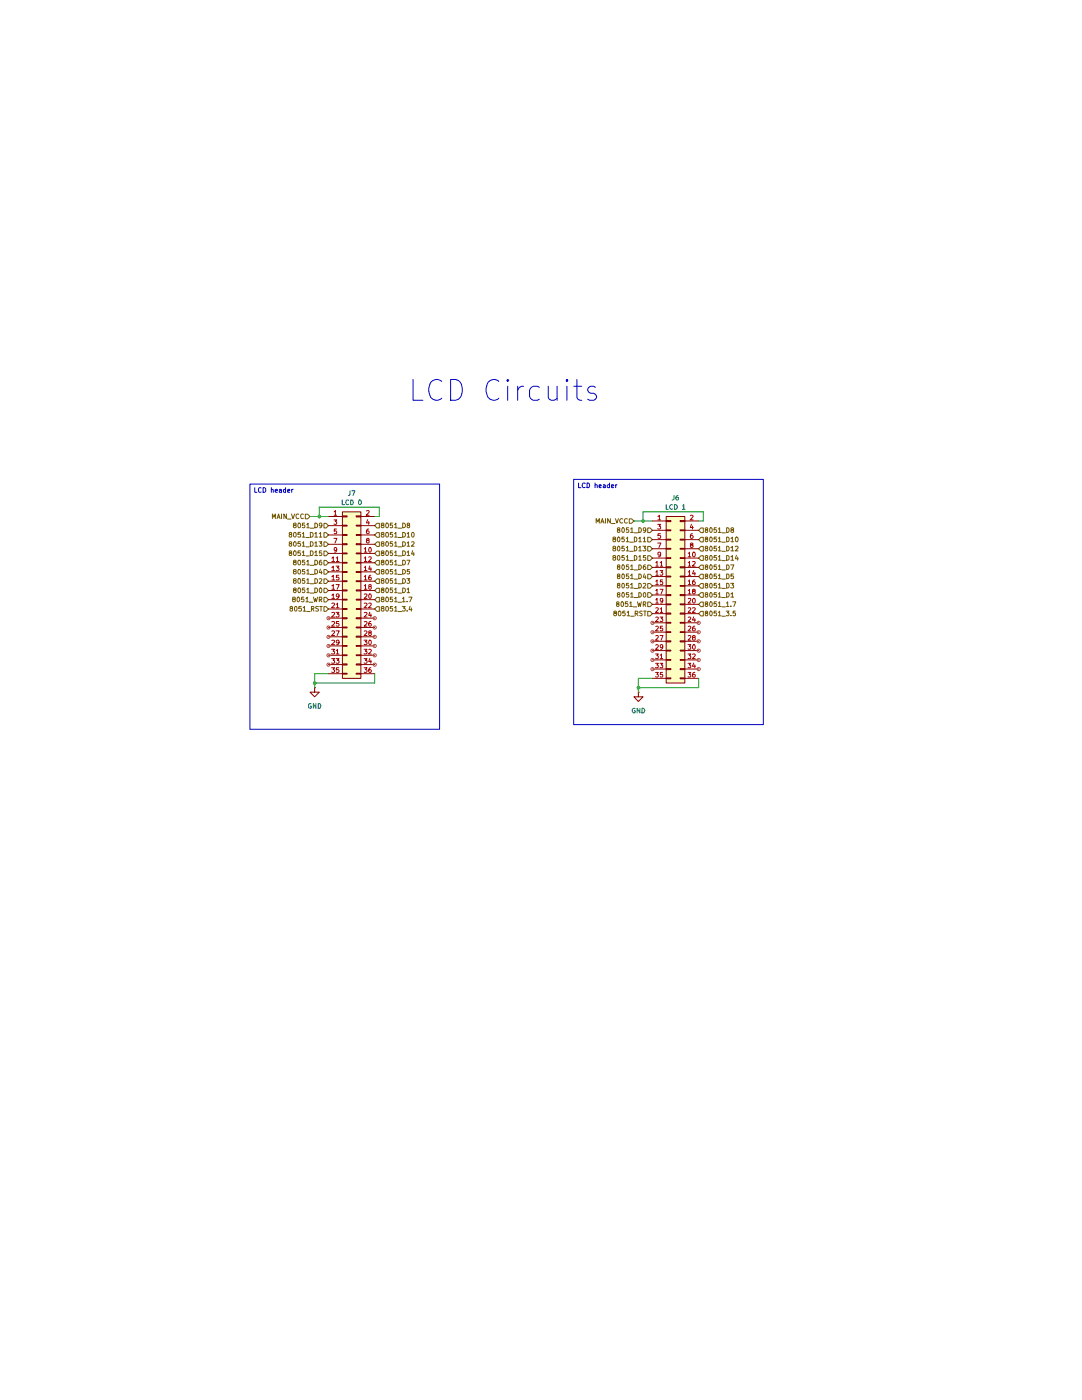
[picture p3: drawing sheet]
(kicad_sch
 (version 20250114)
 (generator "eeschema")
 (generator_version "9.0")
 (paper "A4")
 (lib_symbols
  (symbol "Connector_Generic:Conn_02x18_Odd_Even"
   (pin_names
    (offset 1.016) (hide yes)) (exclude_from_sim no) (in_bom yes) (on_board yes)
   (property "Reference" "J" (at 1.27 22.86 0) (effects (font (size 1.27 1.27))))
   (property "Value" "Conn_02x18_Odd_Even" (at 1.27 -25.4 0) (effects (font (size 1.27 1.27))))
   (property "Footprint" "" (at 0 0 0) (effects (font (size 1.27 1.27)) (hide yes)))
   (property "Datasheet" "~" (at 0 0 0) (effects (font (size 1.27 1.27)) (hide yes)))
   (property "Description" "Generic connector, double row, 02x18, odd/even pin numbering scheme (row 1 odd numbers, row 2 even numbers), script generated (kicad-library-utils/schlib/autogen/connector/)" (at 0 0 0) (effects (font (size 1.27 1.27)) (hide yes)))
   (symbol "Conn_02x18_Odd_Even_1_1"
    (rectangle (start -1.27 21.59) (end 3.81 -24.13) (stroke (width 0.254) (type default)) (fill (type background)))
    (rectangle (start -1.27 20.447) (end 0 20.193) (stroke (width 0.1524) (type default)) (fill (type none)))
    (rectangle (start -1.27 17.907) (end 0 17.653) (stroke (width 0.1524) (type default)) (fill (type none)))
    (rectangle (start -1.27 15.367) (end 0 15.113) (stroke (width 0.1524) (type default)) (fill (type none)))
    (rectangle (start -1.27 12.827) (end 0 12.573) (stroke (width 0.1524) (type default)) (fill (type none)))
    (rectangle (start -1.27 10.287) (end 0 10.033) (stroke (width 0.1524) (type default)) (fill (type none)))
    (rectangle (start -1.27 7.747) (end 0 7.493) (stroke (width 0.1524) (type default)) (fill (type none)))
    (rectangle (start -1.27 5.207) (end 0 4.953) (stroke (width 0.1524) (type default)) (fill (type none)))
    (rectangle (start -1.27 2.667) (end 0 2.413) (stroke (width 0.1524) (type default)) (fill (type none)))
    (rectangle (start -1.27 0.127) (end 0 -0.127) (stroke (width 0.1524) (type default)) (fill (type none)))
    (rectangle (start -1.27 -2.413) (end 0 -2.667) (stroke (width 0.1524) (type default)) (fill (type none)))
    (rectangle (start -1.27 -4.953) (end 0 -5.207) (stroke (width 0.1524) (type default)) (fill (type none)))
    (rectangle (start -1.27 -7.493) (end 0 -7.747) (stroke (width 0.1524) (type default)) (fill (type none)))
    (rectangle (start -1.27 -10.033) (end 0 -10.287) (stroke (width 0.1524) (type default)) (fill (type none)))
    (rectangle (start -1.27 -12.573) (end 0 -12.827) (stroke (width 0.1524) (type default)) (fill (type none)))
    (rectangle (start -1.27 -15.113) (end 0 -15.367) (stroke (width 0.1524) (type default)) (fill (type none)))
    (rectangle (start -1.27 -17.653) (end 0 -17.907) (stroke (width 0.1524) (type default)) (fill (type none)))
    (rectangle (start -1.27 -20.193) (end 0 -20.447) (stroke (width 0.1524) (type default)) (fill (type none)))
    (rectangle (start -1.27 -22.733) (end 0 -22.987) (stroke (width 0.1524) (type default)) (fill (type none)))
    (rectangle (start 3.81 20.447) (end 2.54 20.193) (stroke (width 0.1524) (type default)) (fill (type none)))
    (rectangle (start 3.81 17.907) (end 2.54 17.653) (stroke (width 0.1524) (type default)) (fill (type none)))
    (rectangle (start 3.81 15.367) (end 2.54 15.113) (stroke (width 0.1524) (type default)) (fill (type none)))
    (rectangle (start 3.81 12.827) (end 2.54 12.573) (stroke (width 0.1524) (type default)) (fill (type none)))
    (rectangle (start 3.81 10.287) (end 2.54 10.033) (stroke (width 0.1524) (type default)) (fill (type none)))
    (rectangle (start 3.81 7.747) (end 2.54 7.493) (stroke (width 0.1524) (type default)) (fill (type none)))
    (rectangle (start 3.81 5.207) (end 2.54 4.953) (stroke (width 0.1524) (type default)) (fill (type none)))
    (rectangle (start 3.81 2.667) (end 2.54 2.413) (stroke (width 0.1524) (type default)) (fill (type none)))
    (rectangle (start 3.81 0.127) (end 2.54 -0.127) (stroke (width 0.1524) (type default)) (fill (type none)))
    (rectangle (start 3.81 -2.413) (end 2.54 -2.667) (stroke (width 0.1524) (type default)) (fill (type none)))
    (rectangle (start 3.81 -4.953) (end 2.54 -5.207) (stroke (width 0.1524) (type default)) (fill (type none)))
    (rectangle (start 3.81 -7.493) (end 2.54 -7.747) (stroke (width 0.1524) (type default)) (fill (type none)))
    (rectangle (start 3.81 -10.033) (end 2.54 -10.287) (stroke (width 0.1524) (type default)) (fill (type none)))
    (rectangle (start 3.81 -12.573) (end 2.54 -12.827) (stroke (width 0.1524) (type default)) (fill (type none)))
    (rectangle (start 3.81 -15.113) (end 2.54 -15.367) (stroke (width 0.1524) (type default)) (fill (type none)))
    (rectangle (start 3.81 -17.653) (end 2.54 -17.907) (stroke (width 0.1524) (type default)) (fill (type none)))
    (rectangle (start 3.81 -20.193) (end 2.54 -20.447) (stroke (width 0.1524) (type default)) (fill (type none)))
    (rectangle (start 3.81 -22.733) (end 2.54 -22.987) (stroke (width 0.1524) (type default)) (fill (type none)))
    (pin passive line (at -5.08 20.32 0) (length 3.81) (name "Pin_1" (effects (font (size 1.27 1.27)))) (number "1" (effects (font (size 1.27 1.27)))))
    (pin passive line (at -5.08 17.78 0) (length 3.81) (name "Pin_3" (effects (font (size 1.27 1.27)))) (number "3" (effects (font (size 1.27 1.27)))))
    (pin passive line (at -5.08 15.24 0) (length 3.81) (name "Pin_5" (effects (font (size 1.27 1.27)))) (number "5" (effects (font (size 1.27 1.27)))))
    (pin passive line (at -5.08 12.7 0) (length 3.81) (name "Pin_7" (effects (font (size 1.27 1.27)))) (number "7" (effects (font (size 1.27 1.27)))))
    (pin passive line (at -5.08 10.16 0) (length 3.81) (name "Pin_9" (effects (font (size 1.27 1.27)))) (number "9" (effects (font (size 1.27 1.27)))))
    (pin passive line (at -5.08 7.62 0) (length 3.81) (name "Pin_11" (effects (font (size 1.27 1.27)))) (number "11" (effects (font (size 1.27 1.27)))))
    (pin passive line (at -5.08 5.08 0) (length 3.81) (name "Pin_13" (effects (font (size 1.27 1.27)))) (number "13" (effects (font (size 1.27 1.27)))))
    (pin passive line (at -5.08 2.54 0) (length 3.81) (name "Pin_15" (effects (font (size 1.27 1.27)))) (number "15" (effects (font (size 1.27 1.27)))))
    (pin passive line (at -5.08 0 0) (length 3.81) (name "Pin_17" (effects (font (size 1.27 1.27)))) (number "17" (effects (font (size 1.27 1.27)))))
    (pin passive line (at -5.08 -2.54 0) (length 3.81) (name "Pin_19" (effects (font (size 1.27 1.27)))) (number "19" (effects (font (size 1.27 1.27)))))
    (pin passive line (at -5.08 -5.08 0) (length 3.81) (name "Pin_21" (effects (font (size 1.27 1.27)))) (number "21" (effects (font (size 1.27 1.27)))))
    (pin passive line (at -5.08 -7.62 0) (length 3.81) (name "Pin_23" (effects (font (size 1.27 1.27)))) (number "23" (effects (font (size 1.27 1.27)))))
    (pin passive line (at -5.08 -10.16 0) (length 3.81) (name "Pin_25" (effects (font (size 1.27 1.27)))) (number "25" (effects (font (size 1.27 1.27)))))
    (pin passive line (at -5.08 -12.7 0) (length 3.81) (name "Pin_27" (effects (font (size 1.27 1.27)))) (number "27" (effects (font (size 1.27 1.27)))))
    (pin passive line (at -5.08 -15.24 0) (length 3.81) (name "Pin_29" (effects (font (size 1.27 1.27)))) (number "29" (effects (font (size 1.27 1.27)))))
    (pin passive line (at -5.08 -17.78 0) (length 3.81) (name "Pin_31" (effects (font (size 1.27 1.27)))) (number "31" (effects (font (size 1.27 1.27)))))
    (pin passive line (at -5.08 -20.32 0) (length 3.81) (name "Pin_33" (effects (font (size 1.27 1.27)))) (number "33" (effects (font (size 1.27 1.27)))))
    (pin passive line (at -5.08 -22.86 0) (length 3.81) (name "Pin_35" (effects (font (size 1.27 1.27)))) (number "35" (effects (font (size 1.27 1.27)))))
    (pin passive line (at 7.62 20.32 180) (length 3.81) (name "Pin_2" (effects (font (size 1.27 1.27)))) (number "2" (effects (font (size 1.27 1.27)))))
    (pin passive line (at 7.62 17.78 180) (length 3.81) (name "Pin_4" (effects (font (size 1.27 1.27)))) (number "4" (effects (font (size 1.27 1.27)))))
    (pin passive line (at 7.62 15.24 180) (length 3.81) (name "Pin_6" (effects (font (size 1.27 1.27)))) (number "6" (effects (font (size 1.27 1.27)))))
    (pin passive line (at 7.62 12.7 180) (length 3.81) (name "Pin_8" (effects (font (size 1.27 1.27)))) (number "8" (effects (font (size 1.27 1.27)))))
    (pin passive line (at 7.62 10.16 180) (length 3.81) (name "Pin_10" (effects (font (size 1.27 1.27)))) (number "10" (effects (font (size 1.27 1.27)))))
    (pin passive line (at 7.62 7.62 180) (length 3.81) (name "Pin_12" (effects (font (size 1.27 1.27)))) (number "12" (effects (font (size 1.27 1.27)))))
    (pin passive line (at 7.62 5.08 180) (length 3.81) (name "Pin_14" (effects (font (size 1.27 1.27)))) (number "14" (effects (font (size 1.27 1.27)))))
    (pin passive line (at 7.62 2.54 180) (length 3.81) (name "Pin_16" (effects (font (size 1.27 1.27)))) (number "16" (effects (font (size 1.27 1.27)))))
    (pin passive line (at 7.62 0 180) (length 3.81) (name "Pin_18" (effects (font (size 1.27 1.27)))) (number "18" (effects (font (size 1.27 1.27)))))
    (pin passive line (at 7.62 -2.54 180) (length 3.81) (name "Pin_20" (effects (font (size 1.27 1.27)))) (number "20" (effects (font (size 1.27 1.27)))))
    (pin passive line (at 7.62 -5.08 180) (length 3.81) (name "Pin_22" (effects (font (size 1.27 1.27)))) (number "22" (effects (font (size 1.27 1.27)))))
    (pin passive line (at 7.62 -7.62 180) (length 3.81) (name "Pin_24" (effects (font (size 1.27 1.27)))) (number "24" (effects (font (size 1.27 1.27)))))
    (pin passive line (at 7.62 -10.16 180) (length 3.81) (name "Pin_26" (effects (font (size 1.27 1.27)))) (number "26" (effects (font (size 1.27 1.27)))))
    (pin passive line (at 7.62 -12.7 180) (length 3.81) (name "Pin_28" (effects (font (size 1.27 1.27)))) (number "28" (effects (font (size 1.27 1.27)))))
    (pin passive line (at 7.62 -15.24 180) (length 3.81) (name "Pin_30" (effects (font (size 1.27 1.27)))) (number "30" (effects (font (size 1.27 1.27)))))
    (pin passive line (at 7.62 -17.78 180) (length 3.81) (name "Pin_32" (effects (font (size 1.27 1.27)))) (number "32" (effects (font (size 1.27 1.27)))))
    (pin passive line (at 7.62 -20.32 180) (length 3.81) (name "Pin_34" (effects (font (size 1.27 1.27)))) (number "34" (effects (font (size 1.27 1.27)))))
    (pin passive line (at 7.62 -22.86 180) (length 3.81) (name "Pin_36" (effects (font (size 1.27 1.27)))) (number "36" (effects (font (size 1.27 1.27))))))
   (embedded_fonts no))
  (symbol "power:GND"
   (power)
   (pin_numbers (hide yes))
   (pin_names
    (offset 0) (hide yes)) (exclude_from_sim no) (in_bom yes) (on_board yes)
   (property "Reference" "#PWR" (at 0 -6.35 0) (effects (font (size 1.27 1.27)) (hide yes)))
   (property "Value" "GND" (at 0 -3.81 0) (effects (font (size 1.27 1.27))))
   (property "Footprint" "" (at 0 0 0) (effects (font (size 1.27 1.27)) (hide yes)))
   (property "Datasheet" "" (at 0 0 0) (effects (font (size 1.27 1.27)) (hide yes)))
   (property "Description" "Power symbol creates a global label with name \"GND\" , ground" (at 0 0 0) (effects (font (size 1.27 1.27)) (hide yes)))
   (symbol "GND_0_1"
    (polyline (pts (xy 0 0) (xy 0 -1.27) (xy 1.27 -1.27) (xy 0 -2.54) (xy -1.27 -1.27) (xy 0 -1.27)) (stroke (width 0) (type default)) (fill (type none))))
   (symbol "GND_1_1"
    (pin power_in line (at 0 0 270) (length 0) (name "~" (effects (font (size 1.27 1.27)))) (number "1" (effects (font (size 1.27 1.27))))))
   (embedded_fonts no)))
 (text "LCD Circuits\n"
  (exclude_from_sim no)
  (at 138.43 20.32 0)
  (effects (font (size 5.6896 5.6896))))
 (text_box "LCD header\n"
  (exclude_from_sim no)
  (at 157.48 44.45 0)
  (size 52.07 67.31)
  (margins 0.9525 0.9525 0.9525 0.9525)
  (stroke (width 0) (type solid))
  (fill (type none))
  (effects (font (size 1.27 1.27)) (justify left top)))
 (text_box "LCD header\n"
  (exclude_from_sim no)
  (at 68.58 45.72 0)
  (size 52.07 67.31)
  (margins 0.9525 0.9525 0.9525 0.9525)
  (stroke (width 0) (type solid))
  (fill (type none))
  (effects (font (size 1.27 1.27)) (justify left top)))
 (junction
  (at 175.26 101.6)
  (diameter 0)
  (color 0 0 0 0))
 (junction
  (at 87.63 54.61)
  (diameter 0)
  (color 0 0 0 0))
 (junction
  (at 176.53 55.88)
  (diameter 0)
  (color 0 0 0 0))
 (junction
  (at 86.36 100.33)
  (diameter 0)
  (color 0 0 0 0))
 (wire
  (pts (xy 179.07 99.06) (xy 175.26 99.06))
  (stroke (width 0) (type default)))
 (wire
  (pts (xy 104.14 52.07) (xy 87.63 52.07))
  (stroke (width 0) (type default)))
 (wire
  (pts (xy 173.99 55.88) (xy 176.53 55.88))
  (stroke (width 0) (type default)))
 (wire
  (pts (xy 86.36 101.6) (xy 86.36 100.33))
  (stroke (width 0) (type default)))
 (wire
  (pts (xy 87.63 54.61) (xy 90.17 54.61))
  (stroke (width 0) (type default)))
 (wire
  (pts (xy 176.53 53.34) (xy 176.53 55.88))
  (stroke (width 0) (type default)))
 (wire
  (pts (xy 191.77 99.06) (xy 191.77 101.6))
  (stroke (width 0) (type default)))
 (wire
  (pts (xy 193.04 55.88) (xy 191.77 55.88))
  (stroke (width 0) (type default)))
 (wire
  (pts (xy 102.87 97.79) (xy 102.87 100.33))
  (stroke (width 0) (type default)))
 (wire
  (pts (xy 87.63 52.07) (xy 87.63 54.61))
  (stroke (width 0) (type default)))
 (wire
  (pts (xy 175.26 101.6) (xy 191.77 101.6))
  (stroke (width 0) (type default)))
 (wire
  (pts (xy 193.04 55.88) (xy 193.04 53.34))
  (stroke (width 0) (type default)))
 (wire
  (pts (xy 104.14 54.61) (xy 102.87 54.61))
  (stroke (width 0) (type default)))
 (wire
  (pts (xy 104.14 54.61) (xy 104.14 52.07))
  (stroke (width 0) (type default)))
 (wire
  (pts (xy 175.26 99.06) (xy 175.26 101.6))
  (stroke (width 0) (type default)))
 (wire
  (pts (xy 193.04 53.34) (xy 176.53 53.34))
  (stroke (width 0) (type default)))
 (wire
  (pts (xy 90.17 97.79) (xy 86.36 97.79))
  (stroke (width 0) (type default)))
 (wire
  (pts (xy 85.09 54.61) (xy 87.63 54.61))
  (stroke (width 0) (type default)))
 (wire
  (pts (xy 176.53 55.88) (xy 179.07 55.88))
  (stroke (width 0) (type default)))
 (wire
  (pts (xy 86.36 97.79) (xy 86.36 100.33))
  (stroke (width 0) (type default)))
 (wire
  (pts (xy 175.26 102.87) (xy 175.26 101.6))
  (stroke (width 0) (type default)))
 (wire
  (pts (xy 86.36 100.33) (xy 102.87 100.33))
  (stroke (width 0) (type default)))
 (hierarchical_label "8051_D7"
  (shape input)
  (at 102.87 67.31 0)
  (effects (font (size 1.27 1.27)) (justify left)))
 (hierarchical_label "8051_D7"
  (shape input)
  (at 191.77 68.58 0)
  (effects (font (size 1.27 1.27)) (justify left)))
 (hierarchical_label "8051_D6"
  (shape input)
  (at 90.17 67.31 180)
  (effects (font (size 1.27 1.27)) (justify right)))
 (hierarchical_label "8051_D1"
  (shape input)
  (at 191.77 76.2 0)
  (effects (font (size 1.27 1.27)) (justify left)))
 (hierarchical_label "8051_RST"
  (shape input)
  (at 90.17 80.01 180)
  (effects (font (size 1.27 1.27)) (justify right)))
 (hierarchical_label "8051_D0"
  (shape input)
  (at 90.17 74.93 180)
  (effects (font (size 1.27 1.27)) (justify right)))
 (hierarchical_label "8051_D6"
  (shape input)
  (at 179.07 68.58 180)
  (effects (font (size 1.27 1.27)) (justify right)))
 (hierarchical_label "8051_3.5"
  (shape input)
  (at 191.77 81.28 0)
  (effects (font (size 1.27 1.27)) (justify left)))
 (hierarchical_label "8051_WR"
  (shape input)
  (at 179.07 78.74 180)
  (effects (font (size 1.27 1.27)) (justify right)))
 (hierarchical_label "8051_D11"
  (shape input)
  (at 179.07 60.96 180)
  (effects (font (size 1.27 1.27)) (justify right)))
 (hierarchical_label "8051_D10"
  (shape input)
  (at 102.87 59.69 0)
  (effects (font (size 1.27 1.27)) (justify left)))
 (hierarchical_label "8051_WR"
  (shape input)
  (at 90.17 77.47 180)
  (effects (font (size 1.27 1.27)) (justify right)))
 (hierarchical_label "8051_D1"
  (shape input)
  (at 102.87 74.93 0)
  (effects (font (size 1.27 1.27)) (justify left)))
 (hierarchical_label "8051_RST"
  (shape input)
  (at 179.07 81.28 180)
  (effects (font (size 1.27 1.27)) (justify right)))
 (hierarchical_label "8051_D9"
  (shape input)
  (at 90.17 57.15 180)
  (effects (font (size 1.27 1.27)) (justify right)))
 (hierarchical_label "8051_D12"
  (shape input)
  (at 191.77 63.5 0)
  (effects (font (size 1.27 1.27)) (justify left)))
 (hierarchical_label "8051_D14"
  (shape input)
  (at 102.87 64.77 0)
  (effects (font (size 1.27 1.27)) (justify left)))
 (hierarchical_label "8051_1.7"
  (shape input)
  (at 102.87 77.47 0)
  (effects (font (size 1.27 1.27)) (justify left)))
 (hierarchical_label "8051_D4"
  (shape input)
  (at 90.17 69.85 180)
  (effects (font (size 1.27 1.27)) (justify right)))
 (hierarchical_label "8051_D14"
  (shape input)
  (at 191.77 66.04 0)
  (effects (font (size 1.27 1.27)) (justify left)))
 (hierarchical_label "8051_D15"
  (shape input)
  (at 179.07 66.04 180)
  (effects (font (size 1.27 1.27)) (justify right)))
 (hierarchical_label "8051_D5"
  (shape input)
  (at 102.87 69.85 0)
  (effects (font (size 1.27 1.27)) (justify left)))
 (hierarchical_label "8051_D5"
  (shape input)
  (at 191.77 71.12 0)
  (effects (font (size 1.27 1.27)) (justify left)))
 (hierarchical_label "MAIN_VCC"
  (shape input)
  (at 173.99 55.88 180)
  (effects (font (size 1.27 1.27)) (justify right)))
 (hierarchical_label "8051_D8"
  (shape input)
  (at 102.87 57.15 0)
  (effects (font (size 1.27 1.27)) (justify left)))
 (hierarchical_label "8051_D13"
  (shape input)
  (at 179.07 63.5 180)
  (effects (font (size 1.27 1.27)) (justify right)))
 (hierarchical_label "8051_D12"
  (shape input)
  (at 102.87 62.23 0)
  (effects (font (size 1.27 1.27)) (justify left)))
 (hierarchical_label "8051_D11"
  (shape input)
  (at 90.17 59.69 180)
  (effects (font (size 1.27 1.27)) (justify right)))
 (hierarchical_label "8051_D15"
  (shape input)
  (at 90.17 64.77 180)
  (effects (font (size 1.27 1.27)) (justify right)))
 (hierarchical_label "8051_D4"
  (shape input)
  (at 179.07 71.12 180)
  (effects (font (size 1.27 1.27)) (justify right)))
 (hierarchical_label "8051_D10"
  (shape input)
  (at 191.77 60.96 0)
  (effects (font (size 1.27 1.27)) (justify left)))
 (hierarchical_label "8051_D3"
  (shape input)
  (at 191.77 73.66 0)
  (effects (font (size 1.27 1.27)) (justify left)))
 (hierarchical_label "MAIN_VCC"
  (shape input)
  (at 85.09 54.61 180)
  (effects (font (size 1.27 1.27)) (justify right)))
 (hierarchical_label "8051_D2"
  (shape input)
  (at 90.17 72.39 180)
  (effects (font (size 1.27 1.27)) (justify right)))
 (hierarchical_label "8051_D2"
  (shape input)
  (at 179.07 73.66 180)
  (effects (font (size 1.27 1.27)) (justify right)))
 (hierarchical_label "8051_D13"
  (shape input)
  (at 90.17 62.23 180)
  (effects (font (size 1.27 1.27)) (justify right)))
 (hierarchical_label "8051_3.4"
  (shape input)
  (at 102.87 80.01 0)
  (effects (font (size 1.27 1.27)) (justify left)))
 (hierarchical_label "8051_1.7"
  (shape input)
  (at 191.77 78.74 0)
  (effects (font (size 1.27 1.27)) (justify left)))
 (hierarchical_label "8051_D3"
  (shape input)
  (at 102.87 72.39 0)
  (effects (font (size 1.27 1.27)) (justify left)))
 (hierarchical_label "8051_D0"
  (shape input)
  (at 179.07 76.2 180)
  (effects (font (size 1.27 1.27)) (justify right)))
 (hierarchical_label "8051_D9"
  (shape input)
  (at 179.07 58.42 180)
  (effects (font (size 1.27 1.27)) (justify right)))
 (hierarchical_label "8051_D8"
  (shape input)
  (at 191.77 58.42 0)
  (effects (font (size 1.27 1.27)) (justify left)))
 (symbol
  (lib_id "power:GND")
  (at 86.36 101.6 0)
  (unit 1)
  (exclude_from_sim no)
  (in_bom yes)
  (on_board yes)
  (dnp no)
  (fields_autoplaced yes)
  (property "Reference" "#PWR026" (at 86.36 107.95 0) (effects (font (size 1.27 1.27)) (hide yes)))
  (property "Value" "GND" (at 86.36 106.68 0) (effects (font (size 1.27 1.27))))
  (property "Footprint" "" (at 86.36 101.6 0) (effects (font (size 1.27 1.27)) (hide yes)))
  (property "Datasheet" "" (at 86.36 101.6 0) (effects (font (size 1.27 1.27)) (hide yes)))
  (property "Description" "Power symbol creates a global label with name \"GND\" , ground" (at 86.36 101.6 0) (effects (font (size 1.27 1.27)) (hide yes)))
  (pin "1"))
 (symbol
  (lib_id "power:GND")
  (at 175.26 102.87 0)
  (unit 1)
  (exclude_from_sim no)
  (in_bom yes)
  (on_board yes)
  (dnp no)
  (fields_autoplaced yes)
  (property "Reference" "#PWR027" (at 175.26 109.22 0) (effects (font (size 1.27 1.27)) (hide yes)))
  (property "Value" "GND" (at 175.26 107.95 0) (effects (font (size 1.27 1.27))))
  (property "Footprint" "" (at 175.26 102.87 0) (effects (font (size 1.27 1.27)) (hide yes)))
  (property "Datasheet" "" (at 175.26 102.87 0) (effects (font (size 1.27 1.27)) (hide yes)))
  (property "Description" "Power symbol creates a global label with name \"GND\" , ground" (at 175.26 102.87 0) (effects (font (size 1.27 1.27)) (hide yes)))
  (pin "1"))
 (symbol
  (lib_id "Connector_Generic:Conn_02x18_Odd_Even")
  (at 184.15 76.2 0)
  (unit 1)
  (exclude_from_sim no)
  (in_bom yes)
  (on_board yes)
  (dnp no)
  (fields_autoplaced yes)
  (property "Reference" "J6" (at 185.42 49.53 0) (effects (font (size 1.27 1.27))))
  (property "Value" "LCD 1" (at 185.42 52.07 0) (effects (font (size 1.27 1.27))))
  (property "Footprint" "" (at 184.15 76.2 0) (effects (font (size 1.27 1.27)) (hide yes)))
  (property "Datasheet" "~" (at 184.15 76.2 0) (effects (font (size 1.27 1.27)) (hide yes)))
  (property "Description" "Generic connector, double row, 02x18, odd/even pin numbering scheme (row 1 odd numbers, row 2 even numbers), script generated (kicad-library-utils/schlib/autogen/connector/)" (at 184.15 76.2 0) (effects (font (size 1.27 1.27)) (hide yes)))
  (pin "19")
  (pin "6")
  (pin "2")
  (pin "13")
  (pin "16")
  (pin "20")
  (pin "9")
  (pin "5")
  (pin "21")
  (pin "7")
  (pin "25")
  (pin "35")
  (pin "3")
  (pin "27")
  (pin "33")
  (pin "4")
  (pin "17")
  (pin "15")
  (pin "31")
  (pin "8")
  (pin "29")
  (pin "10")
  (pin "1")
  (pin "11")
  (pin "23")
  (pin "12")
  (pin "14")
  (pin "18")
  (pin "28")
  (pin "30")
  (pin "26")
  (pin "32")
  (pin "24")
  (pin "22")
  (pin "34")
  (pin "36"))
 (symbol
  (lib_id "Connector_Generic:Conn_02x18_Odd_Even")
  (at 95.25 74.93 0)
  (unit 1)
  (exclude_from_sim no)
  (in_bom yes)
  (on_board yes)
  (dnp no)
  (fields_autoplaced yes)
  (property "Reference" "J7" (at 96.52 48.26 0) (effects (font (size 1.27 1.27))))
  (property "Value" "LCD 0" (at 96.52 50.8 0) (effects (font (size 1.27 1.27))))
  (property "Footprint" "" (at 95.25 74.93 0) (effects (font (size 1.27 1.27)) (hide yes)))
  (property "Datasheet" "~" (at 95.25 74.93 0) (effects (font (size 1.27 1.27)) (hide yes)))
  (property "Description" "Generic connector, double row, 02x18, odd/even pin numbering scheme (row 1 odd numbers, row 2 even numbers), script generated (kicad-library-utils/schlib/autogen/connector/)" (at 95.25 74.93 0) (effects (font (size 1.27 1.27)) (hide yes)))
  (pin "19")
  (pin "6")
  (pin "2")
  (pin "13")
  (pin "16")
  (pin "20")
  (pin "9")
  (pin "5")
  (pin "21")
  (pin "7")
  (pin "25")
  (pin "35")
  (pin "3")
  (pin "27")
  (pin "33")
  (pin "4")
  (pin "17")
  (pin "15")
  (pin "31")
  (pin "8")
  (pin "29")
  (pin "10")
  (pin "1")
  (pin "11")
  (pin "23")
  (pin "12")
  (pin "14")
  (pin "18")
  (pin "28")
  (pin "30")
  (pin "26")
  (pin "32")
  (pin "24")
  (pin "22")
  (pin "34")
  (pin "36")))
